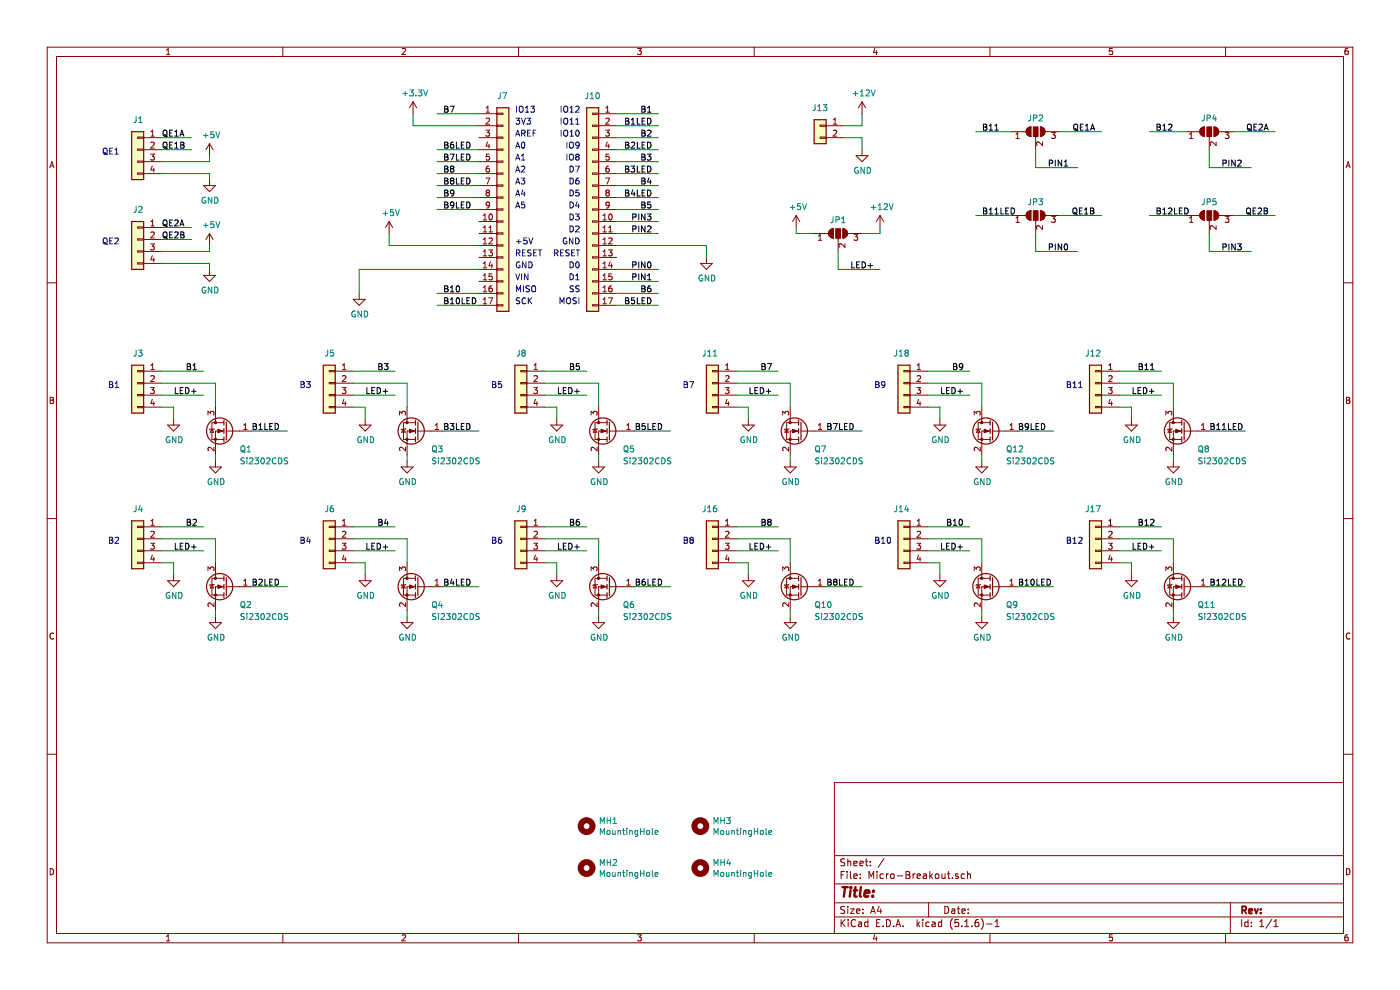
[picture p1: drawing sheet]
EESchema Schematic File Version 4
LIBS:Micro-Breakout-cache
EELAYER 29 0
EELAYER END
$Descr A4 11693 8268
encoding utf-8
Sheet 1 1
Title ""
Date ""
Rev ""
Comp ""
Comment1 ""
Comment2 ""
Comment3 ""
Comment4 ""
$EndDescr
$Comp
L Connector_Generic:Conn_01x04 J1
U 1 1
P 1150 1250
F 0 "J1" H 1100 1500 50  0000 L CNN
F 1 "Conn_01x04" H 1230 1151 50  0001 L CNN
F 2 "Connectors_JST:JST_XH_B04B-XH-A_04x2.50mm_Straight" H 1150 1250 50  0001 C CNN
F 3 "~" H 1150 1250 50  0001 C CNN
	1    1150 1250
	-1   0    0    -1  
$EndComp
Text Notes 850  1300 0    50   ~ 0
QE1
$Comp
L power:+5V #PWR0101
U 1 1
P 1750 1300
F 0 "#PWR0101" H 1750 1150 50  0001 C CNN
F 1 "+5V" H 1765 1473 50  0000 C CNN
F 2 "" H 1750 1300 50  0001 C CNN
F 3 "" H 1750 1300 50  0001 C CNN
	1    1750 1300
	1    0    0    -1  
$EndComp
$Comp
L Connector_Generic:Conn_01x04 J2
U 1 1
P 1150 2000
F 0 "J2" H 1100 2250 50  0000 L CNN
F 1 "Conn_01x04" H 1230 1901 50  0001 L CNN
F 2 "Connectors_JST:JST_XH_B04B-XH-A_04x2.50mm_Straight" H 1150 2000 50  0001 C CNN
F 3 "~" H 1150 2000 50  0001 C CNN
	1    1150 2000
	-1   0    0    -1  
$EndComp
Text Notes 850  2050 0    50   ~ 0
QE2
$Comp
L Transistor_FET:BSS138 Q1
U 1 1
P 1900 3600
F 0 "Q1" H 1800 3450 50  0000 R CNN
F 1 "Si2302CDS" H 1800 3350 50  0000 R CNN
F 2 "TO_SOT_Packages_SMD:SOT-23" H 2100 3525 50  0001 L CIN
F 3 "https://www.fairchildsemi.com/datasheets/BS/BSS138.pdf" H 1900 3600 50  0001 L CNN
	1    1900 3600
	-1   0    0    -1  
$EndComp
Wire Wire Line
	1350 1150 1600 1150
Text Label 1350 1150 0    50   ~ 0
QE1A
Wire Wire Line
	1350 1250 1600 1250
Text Label 1350 1250 0    50   ~ 0
QE1B
Wire Wire Line
	1350 1900 1600 1900
Text Label 1350 1900 0    50   ~ 0
QE2A
Wire Wire Line
	1350 2000 1600 2000
Text Label 1350 2000 0    50   ~ 0
QE2B
$Comp
L power:GND #PWR0102
U 1 1
P 1750 1500
F 0 "#PWR0102" H 1750 1250 50  0001 C CNN
F 1 "GND" H 1755 1327 50  0000 C CNN
F 2 "" H 1750 1500 50  0001 C CNN
F 3 "" H 1750 1500 50  0001 C CNN
	1    1750 1500
	1    0    0    -1  
$EndComp
Wire Wire Line
	1350 1350 1750 1350
Wire Wire Line
	1750 1350 1750 1300
Wire Wire Line
	1350 1450 1750 1450
Wire Wire Line
	1750 1500 1750 1450
$Comp
L power:+5V #PWR0103
U 1 1
P 1750 2050
F 0 "#PWR0103" H 1750 1900 50  0001 C CNN
F 1 "+5V" H 1765 2223 50  0000 C CNN
F 2 "" H 1750 2050 50  0001 C CNN
F 3 "" H 1750 2050 50  0001 C CNN
	1    1750 2050
	1    0    0    -1  
$EndComp
$Comp
L power:GND #PWR0104
U 1 1
P 1750 2250
F 0 "#PWR0104" H 1750 2000 50  0001 C CNN
F 1 "GND" H 1755 2077 50  0000 C CNN
F 2 "" H 1750 2250 50  0001 C CNN
F 3 "" H 1750 2250 50  0001 C CNN
	1    1750 2250
	1    0    0    -1  
$EndComp
Wire Wire Line
	1350 2100 1750 2100
Wire Wire Line
	1750 2100 1750 2050
Wire Wire Line
	1350 2200 1750 2200
Wire Wire Line
	1750 2250 1750 2200
$Comp
L Connector_Generic:Conn_01x04 J3
U 1 1
P 1150 3200
F 0 "J3" H 1100 3450 50  0000 L CNN
F 1 "Conn_01x04" H 1230 3101 50  0001 L CNN
F 2 "Connectors_JST:JST_XH_B04B-XH-A_04x2.50mm_Straight" H 1150 3200 50  0001 C CNN
F 3 "~" H 1150 3200 50  0001 C CNN
	1    1150 3200
	-1   0    0    -1  
$EndComp
Text Notes 900  3250 0    50   ~ 0
B1
Wire Wire Line
	1350 3100 1700 3100
Text Label 1550 3100 0    50   ~ 0
B1
Wire Wire Line
	1350 3300 1700 3300
Text Label 1450 3300 0    50   ~ 0
LED+
$Comp
L power:GND #PWR0105
U 1 1
P 1450 3500
F 0 "#PWR0105" H 1450 3250 50  0001 C CNN
F 1 "GND" H 1455 3327 50  0000 C CNN
F 2 "" H 1450 3500 50  0001 C CNN
F 3 "" H 1450 3500 50  0001 C CNN
	1    1450 3500
	1    0    0    -1  
$EndComp
Wire Wire Line
	2100 3600 2400 3600
Text Label 2100 3600 0    50   ~ 0
B1LED
$Comp
L power:GND #PWR0106
U 1 1
P 1800 3850
F 0 "#PWR0106" H 1800 3600 50  0001 C CNN
F 1 "GND" H 1805 3677 50  0000 C CNN
F 2 "" H 1800 3850 50  0001 C CNN
F 3 "" H 1800 3850 50  0001 C CNN
	1    1800 3850
	1    0    0    -1  
$EndComp
Wire Wire Line
	1800 3800 1800 3850
Wire Wire Line
	1350 3400 1450 3400
Wire Wire Line
	1450 3400 1450 3500
Wire Wire Line
	3650 2550 4000 2550
Text Label 3700 2550 0    50   ~ 0
B10LED
Wire Wire Line
	5500 950  5150 950 
Text Label 5450 950  2    50   ~ 0
B1
Wire Wire Line
	5150 1050 5500 1050
Text Label 5450 1050 2    50   ~ 0
B1LED
Wire Wire Line
	5500 1150 5150 1150
Text Label 5450 1150 2    50   ~ 0
B2
Wire Wire Line
	5150 1250 5500 1250
Text Label 5450 1250 2    50   ~ 0
B2LED
Wire Wire Line
	5500 1350 5150 1350
Text Label 5450 1350 2    50   ~ 0
B3
Wire Wire Line
	4000 950  3650 950 
Text Label 3700 950  0    50   ~ 0
B7
Wire Wire Line
	3650 1250 4000 1250
Text Label 3700 1250 0    50   ~ 0
B6LED
Wire Wire Line
	4000 1350 3650 1350
Text Label 3700 1350 0    50   ~ 0
B7LED
Wire Wire Line
	3650 1450 4000 1450
Text Label 3700 1450 0    50   ~ 0
B8
Wire Wire Line
	4000 1550 3650 1550
Text Label 3700 1550 0    50   ~ 0
B8LED
Wire Wire Line
	3650 1650 4000 1650
Text Label 3700 1650 0    50   ~ 0
B9
Wire Wire Line
	4000 1750 3650 1750
Text Label 3700 1750 0    50   ~ 0
B9LED
Wire Wire Line
	3650 2450 4000 2450
Text Label 3700 2450 0    50   ~ 0
B10
$Comp
L Transistor_FET:BSS138 Q2
U 1 1
P 1900 4900
F 0 "Q2" H 1800 4750 50  0000 R CNN
F 1 "Si2302CDS" H 1800 4650 50  0000 R CNN
F 2 "TO_SOT_Packages_SMD:SOT-23" H 2100 4825 50  0001 L CIN
F 3 "https://www.fairchildsemi.com/datasheets/BS/BSS138.pdf" H 1900 4900 50  0001 L CNN
	1    1900 4900
	-1   0    0    -1  
$EndComp
$Comp
L Connector_Generic:Conn_01x04 J4
U 1 1
P 1150 4500
F 0 "J4" H 1100 4750 50  0000 L CNN
F 1 "Conn_01x04" H 1230 4401 50  0001 L CNN
F 2 "Connectors_JST:JST_XH_B04B-XH-A_04x2.50mm_Straight" H 1150 4500 50  0001 C CNN
F 3 "~" H 1150 4500 50  0001 C CNN
	1    1150 4500
	-1   0    0    -1  
$EndComp
Text Notes 900  4550 0    50   ~ 0
B2
Wire Wire Line
	1350 4400 1700 4400
Text Label 1550 4400 0    50   ~ 0
B2
Text Label 1450 4600 0    50   ~ 0
LED+
$Comp
L power:GND #PWR0107
U 1 1
P 1450 4800
F 0 "#PWR0107" H 1450 4550 50  0001 C CNN
F 1 "GND" H 1455 4627 50  0000 C CNN
F 2 "" H 1450 4800 50  0001 C CNN
F 3 "" H 1450 4800 50  0001 C CNN
	1    1450 4800
	1    0    0    -1  
$EndComp
Wire Wire Line
	2100 4900 2400 4900
Text Label 2100 4900 0    50   ~ 0
B2LED
$Comp
L power:GND #PWR0108
U 1 1
P 1800 5150
F 0 "#PWR0108" H 1800 4900 50  0001 C CNN
F 1 "GND" H 1805 4977 50  0000 C CNN
F 2 "" H 1800 5150 50  0001 C CNN
F 3 "" H 1800 5150 50  0001 C CNN
	1    1800 5150
	1    0    0    -1  
$EndComp
Wire Wire Line
	1800 5100 1800 5150
Wire Wire Line
	1350 4600 1700 4600
Wire Wire Line
	1350 4700 1450 4700
Wire Wire Line
	1450 4700 1450 4800
$Comp
L Transistor_FET:BSS138 Q3
U 1 1
P 3500 3600
F 0 "Q3" H 3400 3450 50  0000 R CNN
F 1 "Si2302CDS" H 3400 3350 50  0000 R CNN
F 2 "TO_SOT_Packages_SMD:SOT-23" H 3700 3525 50  0001 L CIN
F 3 "https://www.fairchildsemi.com/datasheets/BS/BSS138.pdf" H 3500 3600 50  0001 L CNN
	1    3500 3600
	-1   0    0    -1  
$EndComp
$Comp
L Connector_Generic:Conn_01x04 J5
U 1 1
P 2750 3200
F 0 "J5" H 2700 3450 50  0000 L CNN
F 1 "Conn_01x04" H 2830 3101 50  0001 L CNN
F 2 "Connectors_JST:JST_XH_B04B-XH-A_04x2.50mm_Straight" H 2750 3200 50  0001 C CNN
F 3 "~" H 2750 3200 50  0001 C CNN
	1    2750 3200
	-1   0    0    -1  
$EndComp
Text Notes 2500 3250 0    50   ~ 0
B3
Wire Wire Line
	2950 3100 3300 3100
Text Label 3150 3100 0    50   ~ 0
B3
Text Label 3050 3300 0    50   ~ 0
LED+
$Comp
L power:GND #PWR0109
U 1 1
P 3050 3500
F 0 "#PWR0109" H 3050 3250 50  0001 C CNN
F 1 "GND" H 3055 3327 50  0000 C CNN
F 2 "" H 3050 3500 50  0001 C CNN
F 3 "" H 3050 3500 50  0001 C CNN
	1    3050 3500
	1    0    0    -1  
$EndComp
Wire Wire Line
	3700 3600 4000 3600
Text Label 3700 3600 0    50   ~ 0
B3LED
$Comp
L power:GND #PWR0110
U 1 1
P 3400 3850
F 0 "#PWR0110" H 3400 3600 50  0001 C CNN
F 1 "GND" H 3405 3677 50  0000 C CNN
F 2 "" H 3400 3850 50  0001 C CNN
F 3 "" H 3400 3850 50  0001 C CNN
	1    3400 3850
	1    0    0    -1  
$EndComp
Wire Wire Line
	3400 3800 3400 3850
Wire Wire Line
	2950 3300 3300 3300
Wire Wire Line
	2950 3400 3050 3400
Wire Wire Line
	3050 3400 3050 3500
$Comp
L Transistor_FET:BSS138 Q4
U 1 1
P 3500 4900
F 0 "Q4" H 3400 4750 50  0000 R CNN
F 1 "Si2302CDS" H 3400 4650 50  0000 R CNN
F 2 "TO_SOT_Packages_SMD:SOT-23" H 3700 4825 50  0001 L CIN
F 3 "https://www.fairchildsemi.com/datasheets/BS/BSS138.pdf" H 3500 4900 50  0001 L CNN
	1    3500 4900
	-1   0    0    -1  
$EndComp
$Comp
L Connector_Generic:Conn_01x04 J6
U 1 1
P 2750 4500
F 0 "J6" H 2700 4750 50  0000 L CNN
F 1 "Conn_01x04" H 2830 4401 50  0001 L CNN
F 2 "Connectors_JST:JST_XH_B04B-XH-A_04x2.50mm_Straight" H 2750 4500 50  0001 C CNN
F 3 "~" H 2750 4500 50  0001 C CNN
	1    2750 4500
	-1   0    0    -1  
$EndComp
Text Notes 2500 4550 0    50   ~ 0
B4
Wire Wire Line
	2950 4400 3300 4400
Text Label 3150 4400 0    50   ~ 0
B4
Text Label 3050 4600 0    50   ~ 0
LED+
$Comp
L power:GND #PWR0111
U 1 1
P 3050 4800
F 0 "#PWR0111" H 3050 4550 50  0001 C CNN
F 1 "GND" H 3055 4627 50  0000 C CNN
F 2 "" H 3050 4800 50  0001 C CNN
F 3 "" H 3050 4800 50  0001 C CNN
	1    3050 4800
	1    0    0    -1  
$EndComp
Wire Wire Line
	3700 4900 4000 4900
Text Label 3700 4900 0    50   ~ 0
B4LED
$Comp
L power:GND #PWR0112
U 1 1
P 3400 5150
F 0 "#PWR0112" H 3400 4900 50  0001 C CNN
F 1 "GND" H 3405 4977 50  0000 C CNN
F 2 "" H 3400 5150 50  0001 C CNN
F 3 "" H 3400 5150 50  0001 C CNN
	1    3400 5150
	1    0    0    -1  
$EndComp
Wire Wire Line
	3400 5100 3400 5150
Wire Wire Line
	2950 4600 3300 4600
Wire Wire Line
	2950 4700 3050 4700
Wire Wire Line
	3050 4700 3050 4800
$Comp
L Transistor_FET:BSS138 Q5
U 1 1
P 5100 3600
F 0 "Q5" H 5000 3450 50  0000 R CNN
F 1 "Si2302CDS" H 5000 3350 50  0000 R CNN
F 2 "TO_SOT_Packages_SMD:SOT-23" H 5300 3525 50  0001 L CIN
F 3 "https://www.fairchildsemi.com/datasheets/BS/BSS138.pdf" H 5100 3600 50  0001 L CNN
	1    5100 3600
	-1   0    0    -1  
$EndComp
$Comp
L Connector_Generic:Conn_01x04 J8
U 1 1
P 4350 3200
F 0 "J8" H 4300 3450 50  0000 L CNN
F 1 "Conn_01x04" H 4430 3101 50  0001 L CNN
F 2 "Connectors_JST:JST_XH_B04B-XH-A_04x2.50mm_Straight" H 4350 3200 50  0001 C CNN
F 3 "~" H 4350 3200 50  0001 C CNN
	1    4350 3200
	-1   0    0    -1  
$EndComp
Text Notes 4100 3250 0    50   ~ 0
B5
Wire Wire Line
	4550 3100 4900 3100
Text Label 4750 3100 0    50   ~ 0
B5
Text Label 4650 3300 0    50   ~ 0
LED+
$Comp
L power:GND #PWR0113
U 1 1
P 4650 3500
F 0 "#PWR0113" H 4650 3250 50  0001 C CNN
F 1 "GND" H 4655 3327 50  0000 C CNN
F 2 "" H 4650 3500 50  0001 C CNN
F 3 "" H 4650 3500 50  0001 C CNN
	1    4650 3500
	1    0    0    -1  
$EndComp
Wire Wire Line
	5300 3600 5600 3600
Text Label 5300 3600 0    50   ~ 0
B5LED
$Comp
L power:GND #PWR0114
U 1 1
P 5000 3850
F 0 "#PWR0114" H 5000 3600 50  0001 C CNN
F 1 "GND" H 5005 3677 50  0000 C CNN
F 2 "" H 5000 3850 50  0001 C CNN
F 3 "" H 5000 3850 50  0001 C CNN
	1    5000 3850
	1    0    0    -1  
$EndComp
Wire Wire Line
	5000 3800 5000 3850
Wire Wire Line
	4550 3300 4900 3300
Wire Wire Line
	4550 3400 4650 3400
Wire Wire Line
	4650 3400 4650 3500
$Comp
L Transistor_FET:BSS138 Q6
U 1 1
P 5100 4900
F 0 "Q6" H 5000 4750 50  0000 R CNN
F 1 "Si2302CDS" H 5000 4650 50  0000 R CNN
F 2 "TO_SOT_Packages_SMD:SOT-23" H 5300 4825 50  0001 L CIN
F 3 "https://www.fairchildsemi.com/datasheets/BS/BSS138.pdf" H 5100 4900 50  0001 L CNN
	1    5100 4900
	-1   0    0    -1  
$EndComp
$Comp
L Connector_Generic:Conn_01x04 J9
U 1 1
P 4350 4500
F 0 "J9" H 4300 4750 50  0000 L CNN
F 1 "Conn_01x04" H 4430 4401 50  0001 L CNN
F 2 "Connectors_JST:JST_XH_B04B-XH-A_04x2.50mm_Straight" H 4350 4500 50  0001 C CNN
F 3 "~" H 4350 4500 50  0001 C CNN
	1    4350 4500
	-1   0    0    -1  
$EndComp
Text Notes 4100 4550 0    50   ~ 0
B6
Wire Wire Line
	4550 4400 4900 4400
Text Label 4750 4400 0    50   ~ 0
B6
Text Label 4650 4600 0    50   ~ 0
LED+
$Comp
L power:GND #PWR0115
U 1 1
P 4650 4800
F 0 "#PWR0115" H 4650 4550 50  0001 C CNN
F 1 "GND" H 4655 4627 50  0000 C CNN
F 2 "" H 4650 4800 50  0001 C CNN
F 3 "" H 4650 4800 50  0001 C CNN
	1    4650 4800
	1    0    0    -1  
$EndComp
Wire Wire Line
	5300 4900 5600 4900
Text Label 5300 4900 0    50   ~ 0
B6LED
$Comp
L power:GND #PWR0116
U 1 1
P 5000 5150
F 0 "#PWR0116" H 5000 4900 50  0001 C CNN
F 1 "GND" H 5005 4977 50  0000 C CNN
F 2 "" H 5000 5150 50  0001 C CNN
F 3 "" H 5000 5150 50  0001 C CNN
	1    5000 5150
	1    0    0    -1  
$EndComp
Wire Wire Line
	5000 5100 5000 5150
Wire Wire Line
	4550 4600 4900 4600
Wire Wire Line
	4550 4700 4650 4700
Wire Wire Line
	4650 4700 4650 4800
$Comp
L Transistor_FET:BSS138 Q7
U 1 1
P 6700 3600
F 0 "Q7" H 6600 3450 50  0000 R CNN
F 1 "Si2302CDS" H 6600 3350 50  0000 R CNN
F 2 "TO_SOT_Packages_SMD:SOT-23" H 6900 3525 50  0001 L CIN
F 3 "https://www.fairchildsemi.com/datasheets/BS/BSS138.pdf" H 6700 3600 50  0001 L CNN
	1    6700 3600
	-1   0    0    -1  
$EndComp
$Comp
L Connector_Generic:Conn_01x04 J11
U 1 1
P 5950 3200
F 0 "J11" H 5900 3450 50  0000 L CNN
F 1 "Conn_01x04" H 6030 3101 50  0001 L CNN
F 2 "Connectors_JST:JST_XH_B04B-XH-A_04x2.50mm_Straight" H 5950 3200 50  0001 C CNN
F 3 "~" H 5950 3200 50  0001 C CNN
	1    5950 3200
	-1   0    0    -1  
$EndComp
Text Notes 5700 3250 0    50   ~ 0
B7
Wire Wire Line
	6150 3100 6500 3100
Text Label 6350 3100 0    50   ~ 0
B7
Text Label 6250 3300 0    50   ~ 0
LED+
$Comp
L power:GND #PWR0117
U 1 1
P 6250 3500
F 0 "#PWR0117" H 6250 3250 50  0001 C CNN
F 1 "GND" H 6255 3327 50  0000 C CNN
F 2 "" H 6250 3500 50  0001 C CNN
F 3 "" H 6250 3500 50  0001 C CNN
	1    6250 3500
	1    0    0    -1  
$EndComp
Wire Wire Line
	6900 3600 7200 3600
Text Label 6900 3600 0    50   ~ 0
B7LED
$Comp
L power:GND #PWR0118
U 1 1
P 6600 3850
F 0 "#PWR0118" H 6600 3600 50  0001 C CNN
F 1 "GND" H 6605 3677 50  0000 C CNN
F 2 "" H 6600 3850 50  0001 C CNN
F 3 "" H 6600 3850 50  0001 C CNN
	1    6600 3850
	1    0    0    -1  
$EndComp
Wire Wire Line
	6600 3800 6600 3850
Wire Wire Line
	6150 3300 6500 3300
Wire Wire Line
	6150 3400 6250 3400
Wire Wire Line
	6250 3400 6250 3500
$Comp
L Transistor_FET:BSS138 Q10
U 1 1
P 6700 4900
F 0 "Q10" H 6600 4750 50  0000 R CNN
F 1 "Si2302CDS" H 6600 4650 50  0000 R CNN
F 2 "TO_SOT_Packages_SMD:SOT-23" H 6900 4825 50  0001 L CIN
F 3 "https://www.fairchildsemi.com/datasheets/BS/BSS138.pdf" H 6700 4900 50  0001 L CNN
	1    6700 4900
	-1   0    0    -1  
$EndComp
$Comp
L Connector_Generic:Conn_01x04 J16
U 1 1
P 5950 4500
F 0 "J16" H 5900 4750 50  0000 L CNN
F 1 "Conn_01x04" H 6030 4401 50  0001 L CNN
F 2 "Connectors_JST:JST_XH_B04B-XH-A_04x2.50mm_Straight" H 5950 4500 50  0001 C CNN
F 3 "~" H 5950 4500 50  0001 C CNN
	1    5950 4500
	-1   0    0    -1  
$EndComp
Text Notes 5700 4550 0    50   ~ 0
B8
Wire Wire Line
	6150 4400 6500 4400
Text Label 6350 4400 0    50   ~ 0
B8
Text Label 6250 4600 0    50   ~ 0
LED+
$Comp
L power:GND #PWR0119
U 1 1
P 6250 4800
F 0 "#PWR0119" H 6250 4550 50  0001 C CNN
F 1 "GND" H 6255 4627 50  0000 C CNN
F 2 "" H 6250 4800 50  0001 C CNN
F 3 "" H 6250 4800 50  0001 C CNN
	1    6250 4800
	1    0    0    -1  
$EndComp
Wire Wire Line
	6900 4900 7200 4900
Text Label 6900 4900 0    50   ~ 0
B8LED
$Comp
L power:GND #PWR0120
U 1 1
P 6600 5150
F 0 "#PWR0120" H 6600 4900 50  0001 C CNN
F 1 "GND" H 6605 4977 50  0000 C CNN
F 2 "" H 6600 5150 50  0001 C CNN
F 3 "" H 6600 5150 50  0001 C CNN
	1    6600 5150
	1    0    0    -1  
$EndComp
Wire Wire Line
	6600 5100 6600 5150
Wire Wire Line
	6150 4600 6500 4600
Wire Wire Line
	6150 4700 6250 4700
Wire Wire Line
	6250 4700 6250 4800
$Comp
L Transistor_FET:BSS138 Q12
U 1 1
P 8300 3600
F 0 "Q12" H 8200 3450 50  0000 R CNN
F 1 "Si2302CDS" H 8200 3350 50  0000 R CNN
F 2 "TO_SOT_Packages_SMD:SOT-23" H 8500 3525 50  0001 L CIN
F 3 "https://www.fairchildsemi.com/datasheets/BS/BSS138.pdf" H 8300 3600 50  0001 L CNN
	1    8300 3600
	-1   0    0    -1  
$EndComp
$Comp
L Connector_Generic:Conn_01x04 J18
U 1 1
P 7550 3200
F 0 "J18" H 7500 3450 50  0000 L CNN
F 1 "Conn_01x04" H 7630 3101 50  0001 L CNN
F 2 "Connectors_JST:JST_XH_B04B-XH-A_04x2.50mm_Straight" H 7550 3200 50  0001 C CNN
F 3 "~" H 7550 3200 50  0001 C CNN
	1    7550 3200
	-1   0    0    -1  
$EndComp
Text Notes 7300 3250 0    50   ~ 0
B9
Wire Wire Line
	7750 3100 8100 3100
Text Label 7950 3100 0    50   ~ 0
B9
Text Label 7850 3300 0    50   ~ 0
LED+
$Comp
L power:GND #PWR0121
U 1 1
P 7850 3500
F 0 "#PWR0121" H 7850 3250 50  0001 C CNN
F 1 "GND" H 7855 3327 50  0000 C CNN
F 2 "" H 7850 3500 50  0001 C CNN
F 3 "" H 7850 3500 50  0001 C CNN
	1    7850 3500
	1    0    0    -1  
$EndComp
Wire Wire Line
	8500 3600 8800 3600
Text Label 8500 3600 0    50   ~ 0
B9LED
$Comp
L power:GND #PWR0122
U 1 1
P 8200 3850
F 0 "#PWR0122" H 8200 3600 50  0001 C CNN
F 1 "GND" H 8205 3677 50  0000 C CNN
F 2 "" H 8200 3850 50  0001 C CNN
F 3 "" H 8200 3850 50  0001 C CNN
	1    8200 3850
	1    0    0    -1  
$EndComp
Wire Wire Line
	8200 3800 8200 3850
Wire Wire Line
	7750 3300 8100 3300
Wire Wire Line
	7750 3400 7850 3400
Wire Wire Line
	7850 3400 7850 3500
$Comp
L Jumper:SolderJumper_3_Open JP1
U 1 1
P 7000 1950
F 0 "JP1" H 7000 2064 50  0000 C CNN
F 1 "SolderJumper_3_Open" H 7000 2064 50  0001 C CNN
F 2 "Jumper:SolderJumper-3_P1.3mm_Open_RoundedPad1.0x1.5mm" H 7000 1950 50  0001 C CNN
F 3 "~" H 7000 1950 50  0001 C CNN
	1    7000 1950
	1    0    0    -1  
$EndComp
Wire Wire Line
	7000 2250 7350 2250
Text Label 7100 2250 0    50   ~ 0
LED+
Wire Wire Line
	7000 2250 7000 2100
Wire Wire Line
	6800 1950 6650 1950
Wire Wire Line
	6650 1950 6650 1900
$Comp
L power:+12V #PWR0128
U 1 1
P 7350 1900
F 0 "#PWR0128" H 7350 1750 50  0001 C CNN
F 1 "+12V" H 7365 2073 50  0000 C CNN
F 2 "" H 7350 1900 50  0001 C CNN
F 3 "" H 7350 1900 50  0001 C CNN
	1    7350 1900
	1    0    0    -1  
$EndComp
Wire Wire Line
	7200 1950 7350 1950
Wire Wire Line
	7350 1950 7350 1900
$Comp
L Connector_Generic:Conn_01x02 J13
U 1 1
P 6850 1050
F 0 "J13" H 6850 1200 50  0000 C CNN
F 1 "Conn_01x02" H 6930 951 50  0001 L CNN
F 2 "Connectors_JST:JST_XH_B02B-XH-A_02x2.50mm_Straight" H 6850 1050 50  0001 C CNN
F 3 "~" H 6850 1050 50  0001 C CNN
	1    6850 1050
	-1   0    0    -1  
$EndComp
$Comp
L power:GND #PWR0129
U 1 1
P 7200 1250
F 0 "#PWR0129" H 7200 1000 50  0001 C CNN
F 1 "GND" H 7205 1077 50  0000 C CNN
F 2 "" H 7200 1250 50  0001 C CNN
F 3 "" H 7200 1250 50  0001 C CNN
	1    7200 1250
	1    0    0    -1  
$EndComp
$Comp
L power:+12V #PWR0130
U 1 1
P 7200 950
F 0 "#PWR0130" H 7200 800 50  0001 C CNN
F 1 "+12V" H 7215 1123 50  0000 C CNN
F 2 "" H 7200 950 50  0001 C CNN
F 3 "" H 7200 950 50  0001 C CNN
	1    7200 950 
	1    0    0    -1  
$EndComp
Wire Wire Line
	7050 1150 7200 1150
Wire Wire Line
	7200 1150 7200 1250
Wire Wire Line
	7050 1050 7200 1050
Wire Wire Line
	7200 1050 7200 950 
$Comp
L Mechanical:MountingHole MH1
U 1 1
P 4900 6900
F 0 "MH1" H 5000 6946 50  0000 L CNN
F 1 "MountingHole" H 5000 6855 50  0000 L CNN
F 2 "Mounting_Holes:MountingHole_3.2mm_M3" H 4900 6900 50  0001 C CNN
F 3 "~" H 4900 6900 50  0001 C CNN
	1    4900 6900
	1    0    0    -1  
$EndComp
$Comp
L Mechanical:MountingHole MH2
U 1 1
P 4900 7250
F 0 "MH2" H 5000 7296 50  0000 L CNN
F 1 "MountingHole" H 5000 7205 50  0000 L CNN
F 2 "Mounting_Holes:MountingHole_3.2mm_M3" H 4900 7250 50  0001 C CNN
F 3 "~" H 4900 7250 50  0001 C CNN
	1    4900 7250
	1    0    0    -1  
$EndComp
$Comp
L Mechanical:MountingHole MH3
U 1 1
P 5850 6900
F 0 "MH3" H 5950 6946 50  0000 L CNN
F 1 "MountingHole" H 5950 6855 50  0000 L CNN
F 2 "Mounting_Holes:MountingHole_3.2mm_M3" H 5850 6900 50  0001 C CNN
F 3 "~" H 5850 6900 50  0001 C CNN
	1    5850 6900
	1    0    0    -1  
$EndComp
$Comp
L Mechanical:MountingHole MH4
U 1 1
P 5850 7250
F 0 "MH4" H 5950 7296 50  0000 L CNN
F 1 "MountingHole" H 5950 7205 50  0000 L CNN
F 2 "Mounting_Holes:MountingHole_3.2mm_M3" H 5850 7250 50  0001 C CNN
F 3 "~" H 5850 7250 50  0001 C CNN
	1    5850 7250
	1    0    0    -1  
$EndComp
Wire Wire Line
	1350 3200 1800 3200
Wire Wire Line
	1800 3200 1800 3400
Wire Wire Line
	2950 3200 3400 3200
Wire Wire Line
	3400 3200 3400 3400
Wire Wire Line
	1350 4500 1800 4500
Wire Wire Line
	1800 4500 1800 4700
Wire Wire Line
	2950 4500 3400 4500
Wire Wire Line
	3400 4500 3400 4700
Wire Wire Line
	4550 3200 5000 3200
Wire Wire Line
	5000 3200 5000 3400
Wire Wire Line
	4550 4500 5000 4500
Wire Wire Line
	5000 4500 5000 4700
Wire Wire Line
	6150 4500 6600 4500
Wire Wire Line
	6600 4500 6600 4700
Wire Wire Line
	6150 3200 6600 3200
Wire Wire Line
	6600 3200 6600 3400
Wire Wire Line
	7750 3200 8200 3200
Wire Wire Line
	8200 3200 8200 3400
$Comp
L Connector_Generic:Conn_01x17 J7
U 1 1
P 4200 1750
F 0 "J7" H 4150 2700 50  0000 L CNN
F 1 "Conn_01x17" H 4280 1701 50  0001 L CNN
F 2 "Connector_PinSocket_2.54mm:PinSocket_1x17_P2.54mm_Vertical" H 4200 1750 50  0001 C CNN
F 3 "~" H 4200 1750 50  0001 C CNN
	1    4200 1750
	1    0    0    -1  
$EndComp
$Comp
L Connector_Generic:Conn_01x17 J10
U 1 1
P 4950 1750
F 0 "J10" H 4950 2700 50  0000 C CNN
F 1 "Conn_01x17" H 5030 1701 50  0001 L CNN
F 2 "Connector_PinSocket_2.54mm:PinSocket_1x17_P2.54mm_Vertical" H 4950 1750 50  0001 C CNN
F 3 "~" H 4950 1750 50  0001 C CNN
	1    4950 1750
	-1   0    0    -1  
$EndComp
Text Notes 4300 950  0    50   ~ 0
IO13
Text Notes 4300 1050 0    50   ~ 0
3V3
Text Notes 4300 1150 0    50   ~ 0
AREF
Text Notes 4300 1250 0    50   ~ 0
A0
Text Notes 4300 1350 0    50   ~ 0
A1
Text Notes 4300 1450 0    50   ~ 0
A2
Text Notes 4300 1550 0    50   ~ 0
A3
Text Notes 4300 1650 0    50   ~ 0
A4
Text Notes 4300 1750 0    50   ~ 0
A5
Text Notes 4850 950  2    50   ~ 0
IO12
Text Notes 4850 1050 2    50   ~ 0
IO11
Text Notes 4850 1250 2    50   ~ 0
IO9
Text Notes 4850 1350 2    50   ~ 0
IO8
Text Notes 4850 1450 2    50   ~ 0
D7
Text Notes 4850 1550 2    50   ~ 0
D6
Text Notes 4850 1650 2    50   ~ 0
D5
Text Notes 4850 1750 2    50   ~ 0
D4
Text Notes 4850 1850 2    50   ~ 0
D3
Text Notes 4850 1950 2    50   ~ 0
D2
Text Notes 4850 2050 2    50   ~ 0
GND
Text Notes 4850 2150 2    50   ~ 0
RESET
Text Notes 4300 2050 0    50   ~ 0
+5V
Text Notes 4300 2150 0    50   ~ 0
RESET
Text Notes 4300 2250 0    50   ~ 0
GND
Text Notes 4300 2350 0    50   ~ 0
VIN
Text Notes 4300 2450 0    50   ~ 0
MISO
Text Notes 4850 2250 2    50   ~ 0
D0
Text Notes 4850 2350 2    50   ~ 0
D1
Text Notes 4850 2450 2    50   ~ 0
SS
Text Notes 4850 2550 2    50   ~ 0
MOSI
Text Notes 4300 2550 0    50   ~ 0
SCK
Text Notes 4850 1150 2    50   ~ 0
IO10
Wire Wire Line
	5150 2250 5500 2250
Text Label 5450 2250 2    50   ~ 0
PIN0
Wire Wire Line
	5150 2350 5500 2350
Text Label 5450 2350 2    50   ~ 0
PIN1
Wire Wire Line
	5150 1850 5500 1850
Text Label 5450 1850 2    50   ~ 0
PIN3
Wire Wire Line
	5150 1950 5500 1950
Text Label 5450 1950 2    50   ~ 0
PIN2
$Comp
L power:GND #PWR07
U 1 1
P 5900 2150
F 0 "#PWR07" H 5900 1900 50  0001 C CNN
F 1 "GND" H 5905 1977 50  0000 C CNN
F 2 "" H 5900 2150 50  0001 C CNN
F 3 "" H 5900 2150 50  0001 C CNN
	1    5900 2150
	1    0    0    -1  
$EndComp
Wire Wire Line
	5150 2050 5900 2050
Wire Wire Line
	5900 2050 5900 2150
$Comp
L power:GND #PWR03
U 1 1
P 3000 2450
F 0 "#PWR03" H 3000 2200 50  0001 C CNN
F 1 "GND" H 3005 2277 50  0000 C CNN
F 2 "" H 3000 2450 50  0001 C CNN
F 3 "" H 3000 2450 50  0001 C CNN
	1    3000 2450
	1    0    0    -1  
$EndComp
$Comp
L Transistor_FET:BSS138 Q9
U 1 1
P 8300 4900
F 0 "Q9" H 8200 4750 50  0000 R CNN
F 1 "Si2302CDS" H 8200 4650 50  0000 R CNN
F 2 "TO_SOT_Packages_SMD:SOT-23" H 8500 4825 50  0001 L CIN
F 3 "https://www.fairchildsemi.com/datasheets/BS/BSS138.pdf" H 8300 4900 50  0001 L CNN
	1    8300 4900
	-1   0    0    -1  
$EndComp
$Comp
L Connector_Generic:Conn_01x04 J14
U 1 1
P 7550 4500
F 0 "J14" H 7500 4750 50  0000 L CNN
F 1 "Conn_01x04" H 7630 4401 50  0001 L CNN
F 2 "Connectors_JST:JST_XH_B04B-XH-A_04x2.50mm_Straight" H 7550 4500 50  0001 C CNN
F 3 "~" H 7550 4500 50  0001 C CNN
	1    7550 4500
	-1   0    0    -1  
$EndComp
Text Notes 7300 4550 0    50   ~ 0
B10
Wire Wire Line
	7750 4400 8100 4400
Text Label 7900 4400 0    50   ~ 0
B10
Text Label 7850 4600 0    50   ~ 0
LED+
$Comp
L power:GND #PWR08
U 1 1
P 7850 4800
F 0 "#PWR08" H 7850 4550 50  0001 C CNN
F 1 "GND" H 7855 4627 50  0000 C CNN
F 2 "" H 7850 4800 50  0001 C CNN
F 3 "" H 7850 4800 50  0001 C CNN
	1    7850 4800
	1    0    0    -1  
$EndComp
Wire Wire Line
	8500 4900 8800 4900
Text Label 8500 4900 0    50   ~ 0
B10LED
$Comp
L power:GND #PWR09
U 1 1
P 8200 5150
F 0 "#PWR09" H 8200 4900 50  0001 C CNN
F 1 "GND" H 8205 4977 50  0000 C CNN
F 2 "" H 8200 5150 50  0001 C CNN
F 3 "" H 8200 5150 50  0001 C CNN
	1    8200 5150
	1    0    0    -1  
$EndComp
Wire Wire Line
	8200 5100 8200 5150
Wire Wire Line
	7750 4600 8100 4600
Wire Wire Line
	7750 4700 7850 4700
Wire Wire Line
	7850 4700 7850 4800
Wire Wire Line
	7750 4500 8200 4500
Wire Wire Line
	8200 4500 8200 4700
$Comp
L Transistor_FET:BSS138 Q8
U 1 1
P 9900 3600
F 0 "Q8" H 9800 3450 50  0000 R CNN
F 1 "Si2302CDS" H 9800 3350 50  0000 R CNN
F 2 "TO_SOT_Packages_SMD:SOT-23" H 10100 3525 50  0001 L CIN
F 3 "https://www.fairchildsemi.com/datasheets/BS/BSS138.pdf" H 9900 3600 50  0001 L CNN
	1    9900 3600
	-1   0    0    -1  
$EndComp
$Comp
L Connector_Generic:Conn_01x04 J12
U 1 1
P 9150 3200
F 0 "J12" H 9100 3450 50  0000 L CNN
F 1 "Conn_01x04" H 9230 3101 50  0001 L CNN
F 2 "Connectors_JST:JST_XH_B04B-XH-A_04x2.50mm_Straight" H 9150 3200 50  0001 C CNN
F 3 "~" H 9150 3200 50  0001 C CNN
	1    9150 3200
	-1   0    0    -1  
$EndComp
Text Notes 8900 3250 0    50   ~ 0
B11
Wire Wire Line
	9350 3100 9700 3100
Text Label 9500 3100 0    50   ~ 0
B11
Text Label 9450 3300 0    50   ~ 0
LED+
$Comp
L power:GND #PWR010
U 1 1
P 9450 3500
F 0 "#PWR010" H 9450 3250 50  0001 C CNN
F 1 "GND" H 9455 3327 50  0000 C CNN
F 2 "" H 9450 3500 50  0001 C CNN
F 3 "" H 9450 3500 50  0001 C CNN
	1    9450 3500
	1    0    0    -1  
$EndComp
Wire Wire Line
	10100 3600 10400 3600
Text Label 10100 3600 0    50   ~ 0
B11LED
$Comp
L power:GND #PWR012
U 1 1
P 9800 3850
F 0 "#PWR012" H 9800 3600 50  0001 C CNN
F 1 "GND" H 9805 3677 50  0000 C CNN
F 2 "" H 9800 3850 50  0001 C CNN
F 3 "" H 9800 3850 50  0001 C CNN
	1    9800 3850
	1    0    0    -1  
$EndComp
Wire Wire Line
	9800 3800 9800 3850
Wire Wire Line
	9350 3300 9700 3300
Wire Wire Line
	9350 3400 9450 3400
Wire Wire Line
	9450 3400 9450 3500
Wire Wire Line
	9350 3200 9800 3200
Wire Wire Line
	9800 3200 9800 3400
$Comp
L power:+5V #PWR04
U 1 1
P 3250 1950
F 0 "#PWR04" H 3250 1800 50  0001 C CNN
F 1 "+5V" H 3265 2123 50  0000 C CNN
F 2 "" H 3250 1950 50  0001 C CNN
F 3 "" H 3250 1950 50  0001 C CNN
	1    3250 1950
	1    0    0    -1  
$EndComp
$Comp
L power:+3.3V #PWR06
U 1 1
P 3450 950
F 0 "#PWR06" H 3450 800 50  0001 C CNN
F 1 "+3.3V" H 3465 1123 50  0000 C CNN
F 2 "" H 3450 950 50  0001 C CNN
F 3 "" H 3450 950 50  0001 C CNN
	1    3450 950 
	1    0    0    -1  
$EndComp
Wire Wire Line
	4000 1050 3450 1050
Wire Wire Line
	3450 1050 3450 950 
Wire Wire Line
	4000 2250 3000 2250
Wire Wire Line
	3000 2250 3000 2450
Wire Wire Line
	4000 2050 3250 2050
Wire Wire Line
	3250 2050 3250 1950
Wire Wire Line
	5150 1450 5500 1450
Text Label 5450 1450 2    50   ~ 0
B3LED
Wire Wire Line
	5500 1550 5150 1550
Text Label 5450 1550 2    50   ~ 0
B4
Wire Wire Line
	5150 1650 5500 1650
Text Label 5450 1650 2    50   ~ 0
B4LED
Wire Wire Line
	5500 1750 5150 1750
Text Label 5450 1750 2    50   ~ 0
B5
Wire Wire Line
	5500 2450 5150 2450
Text Label 5450 2450 2    50   ~ 0
B6
Wire Wire Line
	5150 2550 5500 2550
Text Label 5450 2550 2    50   ~ 0
B5LED
$Comp
L Jumper:SolderJumper_3_Open JP2
U 1 1
P 8650 1100
F 0 "JP2" H 8650 1214 50  0000 C CNN
F 1 "SolderJumper_3_Open" H 8650 1214 50  0001 C CNN
F 2 "Jumper:SolderJumper-3_P1.3mm_Open_RoundedPad1.0x1.5mm" H 8650 1100 50  0001 C CNN
F 3 "~" H 8650 1100 50  0001 C CNN
	1    8650 1100
	1    0    0    -1  
$EndComp
Wire Wire Line
	8650 1400 9000 1400
Text Label 8750 1400 0    50   ~ 0
PIN1
Wire Wire Line
	8650 1400 8650 1250
Text Label 9150 1100 2    50   ~ 0
QE1A
Wire Wire Line
	8850 1800 9200 1800
Text Label 9150 1800 2    50   ~ 0
QE1B
Wire Wire Line
	8850 1100 9200 1100
Wire Wire Line
	8150 1100 8450 1100
Text Label 8200 1100 0    50   ~ 0
B11
Wire Wire Line
	10300 1100 10650 1100
Text Label 10600 1100 2    50   ~ 0
QE2A
Wire Wire Line
	10300 1800 10650 1800
Text Label 10600 1800 2    50   ~ 0
QE2B
$Comp
L Jumper:SolderJumper_3_Open JP3
U 1 1
P 8650 1800
F 0 "JP3" H 8650 1914 50  0000 C CNN
F 1 "SolderJumper_3_Open" H 8650 1914 50  0001 C CNN
F 2 "Jumper:SolderJumper-3_P1.3mm_Open_RoundedPad1.0x1.5mm" H 8650 1800 50  0001 C CNN
F 3 "~" H 8650 1800 50  0001 C CNN
	1    8650 1800
	1    0    0    -1  
$EndComp
Wire Wire Line
	8650 2100 9000 2100
Text Label 8750 2100 0    50   ~ 0
PIN0
Wire Wire Line
	8650 2100 8650 1950
Wire Wire Line
	8150 1800 8450 1800
Text Label 8200 1800 0    50   ~ 0
B11LED
$Comp
L Jumper:SolderJumper_3_Open JP4
U 1 1
P 10100 1100
F 0 "JP4" H 10100 1214 50  0000 C CNN
F 1 "SolderJumper_3_Open" H 10100 1214 50  0001 C CNN
F 2 "Jumper:SolderJumper-3_P1.3mm_Open_RoundedPad1.0x1.5mm" H 10100 1100 50  0001 C CNN
F 3 "~" H 10100 1100 50  0001 C CNN
	1    10100 1100
	1    0    0    -1  
$EndComp
Wire Wire Line
	10100 1400 10450 1400
Text Label 10200 1400 0    50   ~ 0
PIN2
Wire Wire Line
	10100 1400 10100 1250
Wire Wire Line
	9600 1100 9900 1100
Text Label 9650 1100 0    50   ~ 0
B12
$Comp
L Jumper:SolderJumper_3_Open JP5
U 1 1
P 10100 1800
F 0 "JP5" H 10100 1914 50  0000 C CNN
F 1 "SolderJumper_3_Open" H 10100 1914 50  0001 C CNN
F 2 "Jumper:SolderJumper-3_P1.3mm_Open_RoundedPad1.0x1.5mm" H 10100 1800 50  0001 C CNN
F 3 "~" H 10100 1800 50  0001 C CNN
	1    10100 1800
	1    0    0    -1  
$EndComp
Wire Wire Line
	10100 2100 10450 2100
Text Label 10200 2100 0    50   ~ 0
PIN3
Wire Wire Line
	10100 2100 10100 1950
Wire Wire Line
	9600 1800 9900 1800
Text Label 9650 1800 0    50   ~ 0
B12LED
$Comp
L Transistor_FET:BSS138 Q11
U 1 1
P 9900 4900
F 0 "Q11" H 9800 4750 50  0000 R CNN
F 1 "Si2302CDS" H 9800 4650 50  0000 R CNN
F 2 "TO_SOT_Packages_SMD:SOT-23" H 10100 4825 50  0001 L CIN
F 3 "https://www.fairchildsemi.com/datasheets/BS/BSS138.pdf" H 9900 4900 50  0001 L CNN
	1    9900 4900
	-1   0    0    -1  
$EndComp
$Comp
L Connector_Generic:Conn_01x04 J17
U 1 1
P 9150 4500
F 0 "J17" H 9100 4750 50  0000 L CNN
F 1 "Conn_01x04" H 9230 4401 50  0001 L CNN
F 2 "Connectors_JST:JST_XH_B04B-XH-A_04x2.50mm_Straight" H 9150 4500 50  0001 C CNN
F 3 "~" H 9150 4500 50  0001 C CNN
	1    9150 4500
	-1   0    0    -1  
$EndComp
Text Notes 8900 4550 0    50   ~ 0
B12
Wire Wire Line
	9350 4400 9700 4400
Text Label 9500 4400 0    50   ~ 0
B12
Text Label 9450 4600 0    50   ~ 0
LED+
$Comp
L power:GND #PWR011
U 1 1
P 9450 4800
F 0 "#PWR011" H 9450 4550 50  0001 C CNN
F 1 "GND" H 9455 4627 50  0000 C CNN
F 2 "" H 9450 4800 50  0001 C CNN
F 3 "" H 9450 4800 50  0001 C CNN
	1    9450 4800
	1    0    0    -1  
$EndComp
Wire Wire Line
	10100 4900 10400 4900
Text Label 10100 4900 0    50   ~ 0
B12LED
$Comp
L power:GND #PWR013
U 1 1
P 9800 5150
F 0 "#PWR013" H 9800 4900 50  0001 C CNN
F 1 "GND" H 9805 4977 50  0000 C CNN
F 2 "" H 9800 5150 50  0001 C CNN
F 3 "" H 9800 5150 50  0001 C CNN
	1    9800 5150
	1    0    0    -1  
$EndComp
Wire Wire Line
	9800 5100 9800 5150
Wire Wire Line
	9350 4600 9700 4600
Wire Wire Line
	9350 4700 9450 4700
Wire Wire Line
	9450 4700 9450 4800
Wire Wire Line
	9350 4500 9800 4500
Wire Wire Line
	9800 4500 9800 4700
$Comp
L power:+5V #PWR?
U 1 1
P 6650 1900
F 0 "#PWR?" H 6650 1750 50  0001 C CNN
F 1 "+5V" H 6665 2073 50  0000 C CNN
F 2 "" H 6650 1900 50  0001 C CNN
F 3 "" H 6650 1900 50  0001 C CNN
	1    6650 1900
	1    0    0    -1  
$EndComp
$EndSCHEMATC
